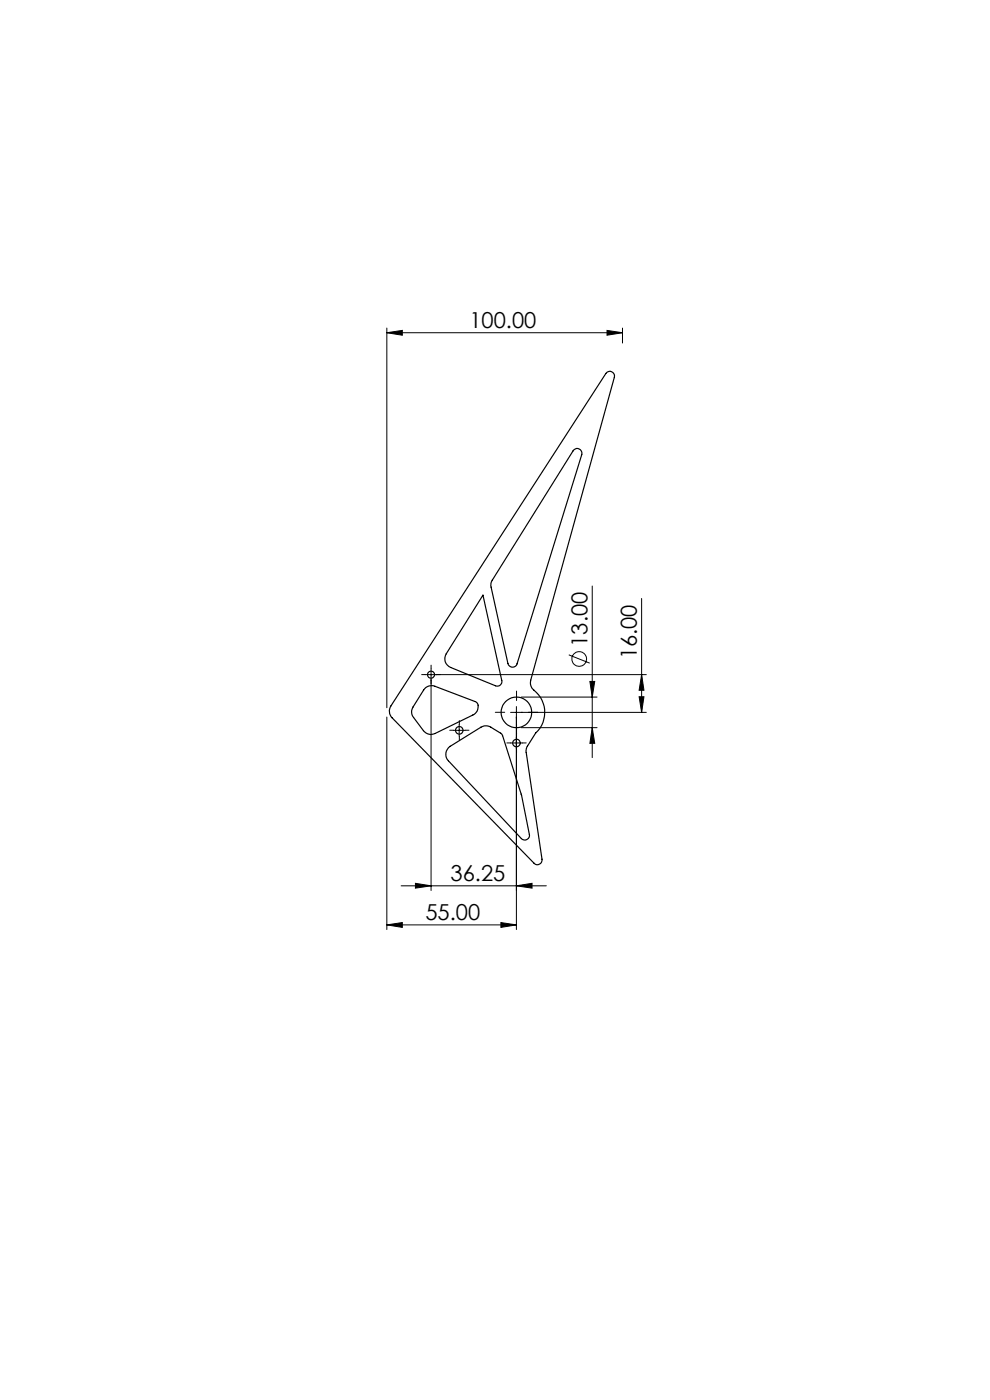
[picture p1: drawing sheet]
<svg xmlns="http://www.w3.org/2000/svg" width="210mm" height="297mm" viewBox="0 0 210 297" stroke-linecap="round" stroke-linejoin="round" font-family="sans-serif">
<g fill="none" stroke="#000" stroke-width=".21">
<path d="M82.1 70.6l3.2-.5v1zM82.1 69.6v80.5M82.1 70.6h49.9M128.8 70.1l3.2 .5-3.2 .5zM132 69.6v3.2M120.6 138.9l4.5 1.8M125.6 124.3v36.4M136.1 127v24.1M82.1 152.1v45.1M91.4 141.9v47M96.2 154.9h2.5M97.4 153.7v2.5"/>
<path d="M108.3 157.6h2.5M109.5 149.9v47.3M110.6 154.4h16M110.6 147.9h16M125.1 144.6h1.1l-.6 3.3zM125.6 154.4l.6 3.3h-1.1zM135.6 147.8h1l-.5 3.3zM136.1 143.1l.5 3.3h-1zM137.1 151.1h-28.8M137.1 143.1h-46.9M82.1 196.2l3.2-.5v1zM82.1 196.2h27.4"/>
<path d="M85.1 187.9h30.8M88.1 187.4l3.3 .5-3.3 .5zM106.3 195.7l3.2 .5-3.2 .5zM109.5 187.9l3.4-.5v1z"/>
<circle cx="122.9" cy="139.8" r="1.55"/>
</g>
<g fill="none" stroke="#000" stroke-width=".21" stroke-dasharray="15.2 1.3 1.3 1.3">
<path d="M90.2 143.1h-.8M91.4 141.9v-.8M91.4 144.4v.7M92.7 143.1h.7M96.2 154.9h-.8M97.4 153.7v-.8M97.4 156.2v.8M98.7 154.9h.8M107.1 151.1h-2M108.3 157.6h-.8M109.6 148.6v-2M109.6 153.6v2"/>
<path d="M109.6 156.4v-.8M109.6 158.9v.8M110.8 157.6h.8M112.1 151.1h2"/>
</g>
<g fill="#000">
<path d="M125.6 154.4l.6 3.3h-1.1zM125.1 144.6h1.1l-.6 3.3z"/>
<path d="M136.1 143.1l.5 3.3h-1zM135.6 147.8h1l-.5 3.3z"/>
<path d="M82.1 196.2l3.2-.5v1zM106.3 195.7l3.2 .5-3.2 .5zM82.1 70.6l3.2-.5v1zM128.8 70.1l3.2 .5-3.2 .5z"/>
<path d="M109.5 187.9l3.4-.5v1zM88.1 187.4l3.3 .5-3.3 .5z"/>
</g>
<g fill="none" stroke="#000" stroke-width=".25">
<path d="M128.7 79a1.01 1.01 0 0 1 1.2-.1 1.01 1.01 0 0 1 .4 1.1l-17.7 64.3a2.32 2.32 0 0 0 1.2 2.6 6 6 0 0 1-.2 8.6l-1.8 2.9-.2 1.1 3.4 22.8a.99 .99 0 0 1-.6 1 .99 .99 0 0 1-1.1-.2l-30.2-30.8a2.09 2.09 0 0 1-.2-2.5zM121.8 95.4a1.02 1.02 0 0 1 1.2-.1 1.02 1.02 0 0 1 .4 1.1l-13.7 44.4a1 1 0 0 1-1 .7 1 1 0 0 1-1-.7l-3.5-16.2a1.82 1.82 0 0 1 .2-1.5zM102.4 126.3l4 18.1a.97 .97 0 0 1-.3 .9 .97 .97 0 0 1-1 .2l-9.5-3.9a1.97 1.97 0 0 1-.9-2.9zM90.1 146.1l.8-.5 1-.1 9 3.4a1.51 1.51 0 0 1-.1 2.4l-8.5 4.3a2.01 2.01 0 0 1-2.5-.6l-2.1-2.8a1.9 1.9 0 0 1-.1-2.2zM95.1 158.6l6.9-4.3a2.06 2.06 0 0 1 2.1 0l2.2 1.3 .3 .5 4 12.5 1.7 8.4a1 1 0 0 1-.5 1.1 1 1 0 0 1-1.2-.2l-15.5-16.5a2.02 2.02 0 0 1 0-2.8z"/>
<circle cx="91.4" cy="143.1" r=".75"/>
<circle cx="97.4" cy="154.9" r=".81"/>
<circle cx="109.5" cy="151.1" r="3.2"/>
<circle cx="109.6" cy="157.6" r=".8"/>
</g>
<g font-size="4.7">
<text x="99.6" y="69.6">100.00</text>
<text x="124.6" y="137.2" transform="rotate(-90 124.6 137.2)">13.00</text>
<text x="135.1" y="139.9" transform="rotate(-90 135.1 139.9)">16.00</text>
<text x="95.6" y="186.9">36.25</text>
<text x="90.2" y="195.2">55.00</text>
</g>
</svg>
